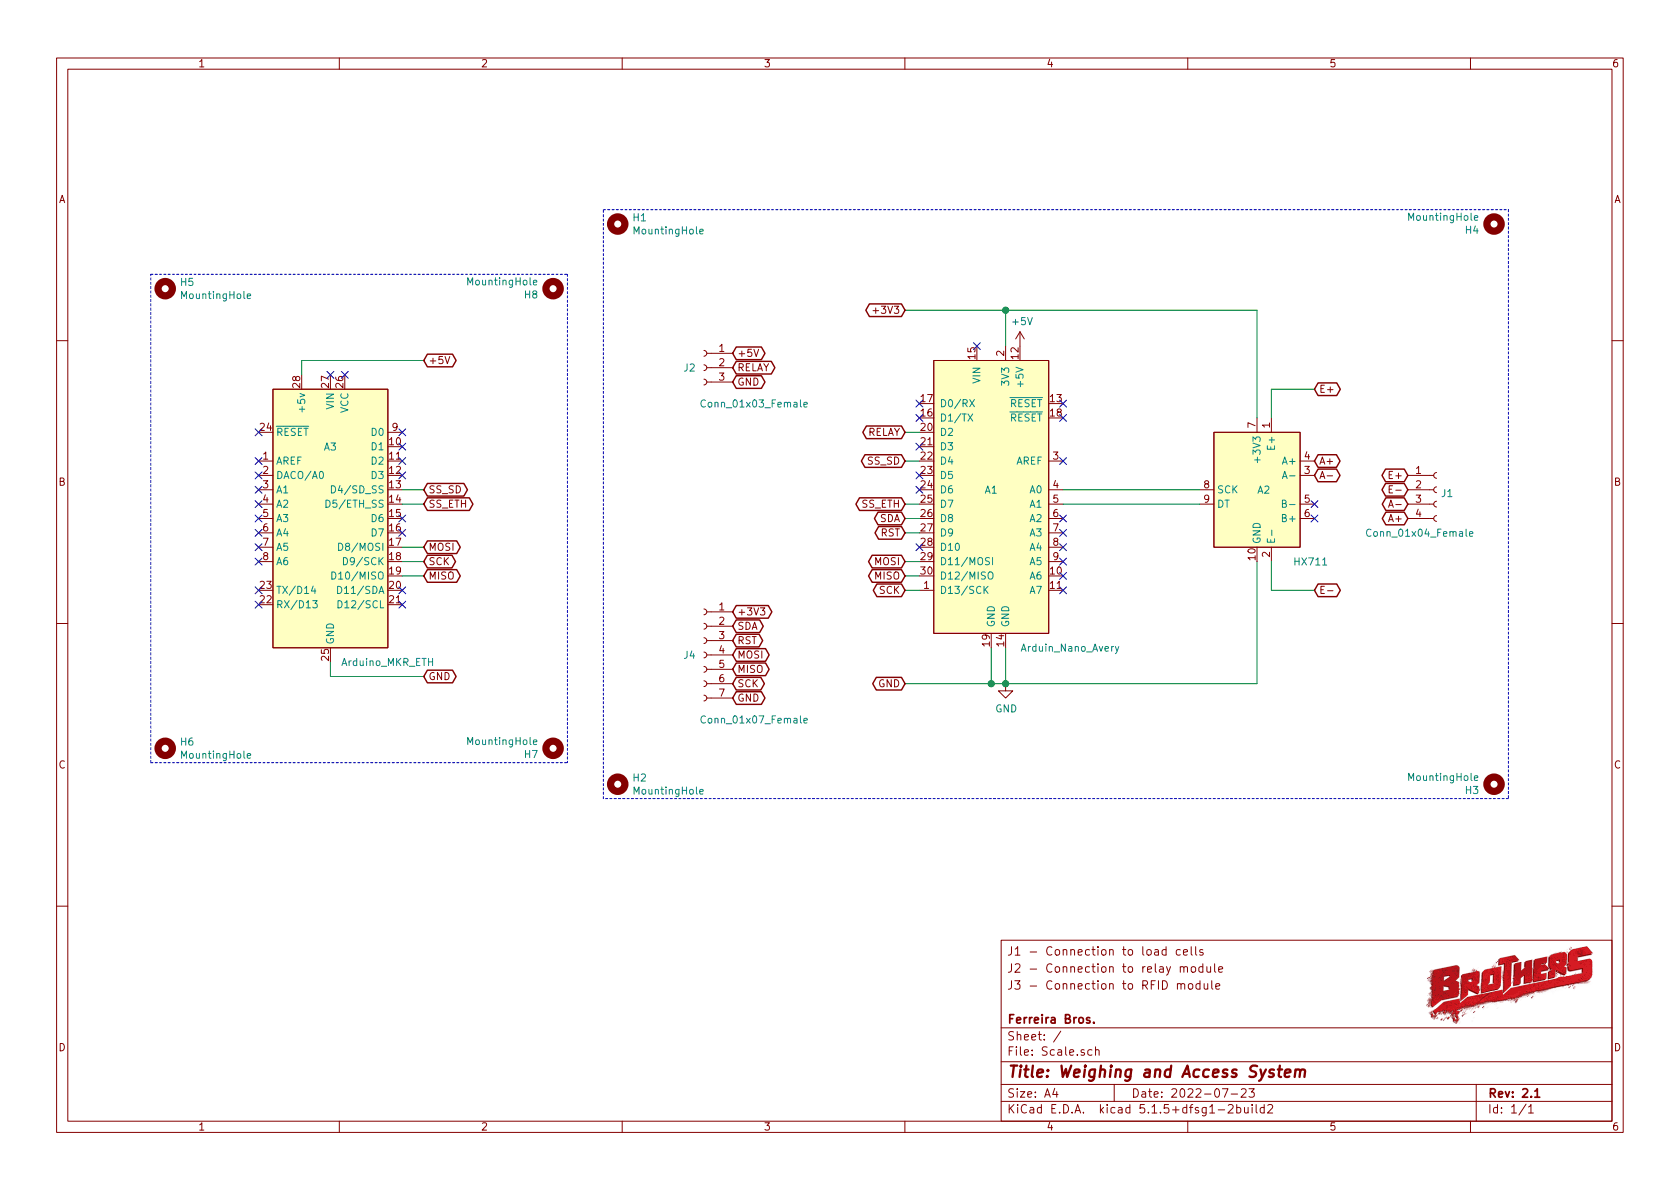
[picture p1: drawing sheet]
EESchema Schematic File Version 4
EELAYER 30 0
EELAYER END
$Descr A4 11693 8268
encoding utf-8
Sheet 1 1
Title "Weighing and Access System"
Date "2022-07-23"
Rev "2.1"
Comp "Ferreira Bros."
Comment1 ""
Comment2 "J3 - Connection to RFID module"
Comment3 "J2 - Connection to relay module"
Comment4 "J1 - Connection to load cells"
$EndDescr
$Comp
L Connector:Conn_01x07_Female J4
U 1 1
P 4900 4550
F 0 "J4" H 5000 4550 50  0000 C CNN
F 1 "Conn_01x07_Female" H 4550 4100 50  0000 C CNN
F 2 "Connector_PinSocket_2.54mm:PinSocket_1x07_P2.54mm_Vertical" H 4900 4550 50  0001 C CNN
F 3 "~" H 4900 4550 50  0001 C CNN
	1    4900 4550
	-1   0    0    -1  
$EndComp
$Comp
L Connector:Conn_01x03_Female J2
U 1 1
P 4900 2550
F 0 "J2" H 5000 2550 50  0000 C CNN
F 1 "Conn_01x03_Female" H 4550 2300 50  0000 C CNN
F 2 "Connector_PinSocket_2.54mm:PinSocket_1x03_P2.54mm_Vertical" H 4900 2550 50  0001 C CNN
F 3 "~" H 4900 2550 50  0001 C CNN
	1    4900 2550
	-1   0    0    -1  
$EndComp
$Comp
L Arduino_Modules:HX711 A2
U 1 1
P 8750 3400
F 0 "A2" H 8750 3400 50  0000 R CNN
F 1 "HX711" H 8500 2900 50  0000 R CNN
F 2 "Arduino_Modules:HX711_Module" H 8750 3400 50  0001 C CNN
F 3 "~" H 8750 3400 50  0001 C CNN
	1    8750 3400
	-1   0    0    -1  
$EndComp
Wire Wire Line
	7400 3400 8350 3400
Wire Wire Line
	7400 3500 8350 3500
Wire Wire Line
	6300 3700 6400 3700
Wire Wire Line
	6400 3600 6300 3600
NoConn ~ 7400 4100
NoConn ~ 7400 4000
NoConn ~ 7400 3900
NoConn ~ 7400 3800
NoConn ~ 7400 3700
NoConn ~ 7400 3600
NoConn ~ 7400 3200
NoConn ~ 7400 2900
NoConn ~ 7400 2800
NoConn ~ 6800 2400
NoConn ~ 6400 2800
NoConn ~ 6400 2900
NoConn ~ 6400 3100
NoConn ~ 6400 3400
NoConn ~ 6400 3800
Wire Wire Line
	8750 3900 8750 4750
Wire Wire Line
	8850 2900 8850 2700
Wire Wire Line
	8850 2700 9150 2700
Wire Wire Line
	8850 3900 8850 4100
Wire Wire Line
	8850 4100 9150 4100
NoConn ~ 6400 3300
Text GLabel 6300 4000 0    50   BiDi ~ 0
MISO
Text GLabel 6300 3900 0    50   BiDi ~ 0
MOSI
Text GLabel 6300 4100 0    50   BiDi ~ 0
SCK
Text GLabel 6300 3200 0    50   BiDi ~ 0
SS_SD
Text GLabel 6300 3500 0    50   BiDi ~ 0
SS_ETH
Wire Wire Line
	6300 3200 6400 3200
Wire Wire Line
	6300 3500 6400 3500
Wire Wire Line
	6300 3900 6400 3900
Wire Wire Line
	6300 4000 6400 4000
Wire Wire Line
	6300 4100 6400 4100
Text GLabel 5100 4750 2    50   BiDi ~ 0
SCK
Text GLabel 5100 4550 2    50   BiDi ~ 0
MOSI
Text GLabel 5100 4650 2    50   BiDi ~ 0
MISO
Text GLabel 5100 4850 2    50   BiDi ~ 0
GND
Text GLabel 5100 2650 2    50   BiDi ~ 0
GND
Text GLabel 5100 2450 2    50   BiDi ~ 0
+5V
Text GLabel 5100 2550 2    50   BiDi ~ 0
RELAY
Text GLabel 6300 3000 0    50   BiDi ~ 0
RELAY
Wire Wire Line
	6400 3000 6300 3000
Text GLabel 6300 3600 0    50   BiDi ~ 0
SDA
Text GLabel 6300 3700 0    50   BiDi ~ 0
RST
Text GLabel 5100 4350 2    50   BiDi ~ 0
SDA
Text GLabel 5100 4450 2    50   BiDi ~ 0
RST
$Comp
L power:+5V #PWR0103
U 1 1
P 7100 2400
F 0 "#PWR0103" H 7100 2250 50  0001 C CNN
F 1 "+5V" H 7115 2573 50  0000 C CNN
F 2 "" H 7100 2400 50  0001 C CNN
F 3 "" H 7100 2400 50  0001 C CNN
	1    7100 2400
	1    0    0    -1  
$EndComp
Wire Wire Line
	8750 2150 8750 2900
Wire Wire Line
	7000 2400 7000 2150
Connection ~ 7000 2150
Wire Wire Line
	7000 2150 8750 2150
Text GLabel 5100 4250 2    50   BiDi ~ 0
+3V3
$Comp
L Arduino_Shields:Arduino_MKR_ETH A3
U 1 1
P 2300 3600
F 0 "A3" H 2300 4100 50  0000 C CNN
F 1 "Arduino_MKR_ETH" H 1900 2600 50  0000 C CNN
F 2 "Arduino_Modules:MKR_ETH_Shield" H 3100 4500 50  0001 C CNN
F 3 "~" H 3100 4500 50  0001 C CNN
	1    2300 3600
	-1   0    0    -1  
$EndComp
Text GLabel 6300 2150 0    50   BiDi ~ 0
+3V3
Wire Wire Line
	6300 2150 7000 2150
$Comp
L Mechanical:MountingHole H5
U 1 1
P 1150 2000
F 0 "H5" H 1250 2046 50  0000 L CNN
F 1 "MountingHole" H 1250 1955 50  0000 L CNN
F 2 "MountingHole:MountingHole_2.2mm_M2" H 1150 2000 50  0001 C CNN
F 3 "~" H 1150 2000 50  0001 C CNN
	1    1150 2000
	1    0    0    -1  
$EndComp
$Comp
L Mechanical:MountingHole H8
U 1 1
P 3850 2000
F 0 "H8" H 3950 2046 50  0000 L CNN
F 1 "MountingHole" H 3950 1955 50  0000 L CNN
F 2 "MountingHole:MountingHole_2.2mm_M2" H 3850 2000 50  0001 C CNN
F 3 "~" H 3850 2000 50  0001 C CNN
	1    3850 2000
	-1   0    0    1   
$EndComp
$Comp
L Mechanical:MountingHole H7
U 1 1
P 3850 5200
F 0 "H7" H 3950 5246 50  0000 L CNN
F 1 "MountingHole" H 3950 5155 50  0000 L CNN
F 2 "MountingHole:MountingHole_2.2mm_M2" H 3850 5200 50  0001 C CNN
F 3 "~" H 3850 5200 50  0001 C CNN
	1    3850 5200
	-1   0    0    1   
$EndComp
$Comp
L Mechanical:MountingHole H6
U 1 1
P 1150 5200
F 0 "H6" H 1250 5246 50  0000 L CNN
F 1 "MountingHole" H 1250 5155 50  0000 L CNN
F 2 "MountingHole:MountingHole_2.2mm_M2" H 1150 5200 50  0001 C CNN
F 3 "~" H 1150 5200 50  0001 C CNN
	1    1150 5200
	1    0    0    -1  
$EndComp
$Comp
L Mechanical:MountingHole H1
U 1 1
P 4300 1550
F 0 "H1" H 4400 1596 50  0000 L CNN
F 1 "MountingHole" H 4400 1505 50  0000 L CNN
F 2 "MountingHole:MountingHole_2.2mm_M2" H 4300 1550 50  0001 C CNN
F 3 "~" H 4300 1550 50  0001 C CNN
	1    4300 1550
	1    0    0    -1  
$EndComp
$Comp
L Mechanical:MountingHole H4
U 1 1
P 10400 1550
F 0 "H4" H 10500 1596 50  0000 L CNN
F 1 "MountingHole" H 10500 1505 50  0000 L CNN
F 2 "MountingHole:MountingHole_2.2mm_M2" H 10400 1550 50  0001 C CNN
F 3 "~" H 10400 1550 50  0001 C CNN
	1    10400 1550
	-1   0    0    1   
$EndComp
$Comp
L Mechanical:MountingHole H3
U 1 1
P 10400 5450
F 0 "H3" H 10500 5496 50  0000 L CNN
F 1 "MountingHole" H 10500 5405 50  0000 L CNN
F 2 "MountingHole:MountingHole_2.2mm_M2" H 10400 5450 50  0001 C CNN
F 3 "~" H 10400 5450 50  0001 C CNN
	1    10400 5450
	-1   0    0    1   
$EndComp
$Comp
L Mechanical:MountingHole H2
U 1 1
P 4300 5450
F 0 "H2" H 4400 5496 50  0000 L CNN
F 1 "MountingHole" H 4400 5405 50  0000 L CNN
F 2 "MountingHole:MountingHole_2.2mm_M2" H 4300 5450 50  0001 C CNN
F 3 "~" H 4300 5450 50  0001 C CNN
	1    4300 5450
	1    0    0    -1  
$EndComp
Wire Notes Line
	4200 1450 10500 1450
Wire Notes Line
	10500 1450 10500 5550
Wire Notes Line
	10500 5550 4200 5550
Wire Notes Line
	4200 5550 4200 1450
Text GLabel 9150 2700 2    50   BiDi ~ 0
E+
Text GLabel 9150 4100 2    50   BiDi ~ 0
E-
Text GLabel 9150 3200 2    50   BiDi ~ 0
A+
Text GLabel 9150 3300 2    50   BiDi ~ 0
A-
$Comp
L Connector:Conn_01x04_Female J1
U 1 1
P 10000 3400
F 0 "J1" H 10028 3376 50  0000 L CNN
F 1 "Conn_01x04_Female" H 9500 3100 50  0000 L CNN
F 2 "Connector_PinSocket_2.54mm:PinSocket_1x04_P2.54mm_Vertical" H 10000 3400 50  0001 C CNN
F 3 "~" H 10000 3400 50  0001 C CNN
	1    10000 3400
	1    0    0    -1  
$EndComp
Text GLabel 9800 3300 0    50   BiDi ~ 0
E+
Text GLabel 9800 3600 0    50   BiDi ~ 0
A+
Text GLabel 9800 3500 0    50   BiDi ~ 0
A-
Text GLabel 9800 3400 0    50   BiDi ~ 0
E-
Wire Wire Line
	2100 2600 2100 2500
NoConn ~ 2800 3300
NoConn ~ 2800 3000
NoConn ~ 2800 3100
NoConn ~ 2800 3200
NoConn ~ 2300 2600
NoConn ~ 1800 3000
NoConn ~ 1800 3200
NoConn ~ 1800 3300
NoConn ~ 1800 3400
NoConn ~ 1800 3900
NoConn ~ 2800 3600
NoConn ~ 2800 3700
NoConn ~ 2800 4100
NoConn ~ 2800 4200
NoConn ~ 2400 2600
Wire Notes Line
	1050 5300 1050 1900
Wire Notes Line
	1050 1900 3950 1900
Wire Notes Line
	3950 1900 3950 5300
Wire Notes Line
	1050 5300 3950 5300
$Comp
L Arduino_Boards:Arduin_Nano_Avery A1
U 1 1
P 7000 3400
F 0 "A1" H 6900 3400 50  0000 C CNN
F 1 "Arduin_Nano_Avery" H 7450 2300 50  0000 C CNN
F 2 "Arduino_Modules:Arduino_Nano_Every" H 7000 3400 50  0001 C CNN
F 3 "~" H 7000 3400 50  0001 C CNN
	1    7000 3400
	1    0    0    -1  
$EndComp
NoConn ~ 9150 3500
NoConn ~ 9150 3600
NoConn ~ 1800 3500
NoConn ~ 1800 3600
NoConn ~ 1800 3700
NoConn ~ 1800 3800
NoConn ~ 1800 4100
NoConn ~ 1800 4200
Wire Wire Line
	7000 4750 8750 4750
Text GLabel 2950 2500 2    50   BiDi ~ 0
+5V
Text GLabel 2950 4700 2    50   BiDi ~ 0
GND
Text GLabel 2950 3900 2    50   BiDi ~ 0
SCK
Text GLabel 2950 4000 2    50   BiDi ~ 0
MISO
Text GLabel 2950 3800 2    50   BiDi ~ 0
MOSI
Text GLabel 2950 3400 2    50   BiDi ~ 0
SS_SD
Text GLabel 2950 3500 2    50   BiDi ~ 0
SS_ETH
Wire Wire Line
	2950 2500 2100 2500
Wire Wire Line
	2950 3400 2800 3400
Wire Wire Line
	2950 3500 2800 3500
Wire Wire Line
	2950 3800 2800 3800
Wire Wire Line
	2950 3900 2800 3900
Wire Wire Line
	2950 4000 2800 4000
Wire Wire Line
	2950 4700 2300 4700
Wire Wire Line
	2300 4700 2300 4600
Text GLabel 6300 4750 0    50   BiDi ~ 0
GND
Wire Wire Line
	6300 4750 6900 4750
Connection ~ 7000 4750
$Comp
L power:GND #PWR0102
U 1 1
P 7000 4750
F 0 "#PWR0102" H 7000 4500 50  0001 C CNN
F 1 "GND" H 7005 4577 50  0000 C CNN
F 2 "" H 7000 4750 50  0001 C CNN
F 3 "" H 7000 4750 50  0001 C CNN
	1    7000 4750
	1    0    0    -1  
$EndComp
Wire Wire Line
	6900 4500 6900 4750
Wire Wire Line
	7000 4500 7000 4750
Connection ~ 6900 4750
Wire Wire Line
	6900 4750 7000 4750
$EndSCHEMATC
